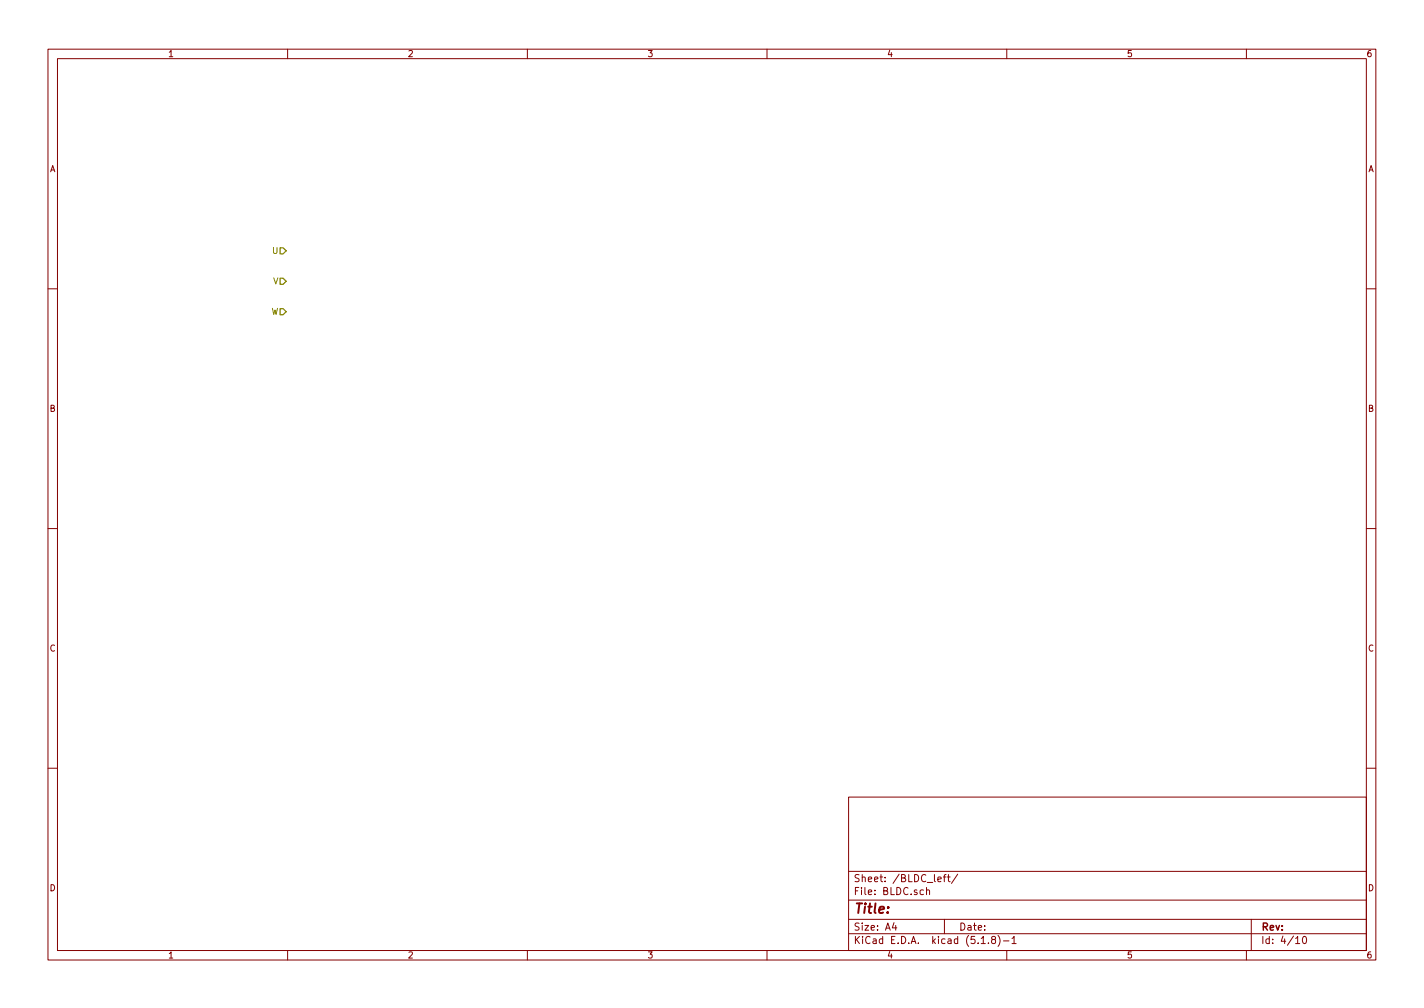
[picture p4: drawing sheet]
<svg xmlns="http://www.w3.org/2000/svg" width="297mm" height="210mm" viewBox="0 0 297 210" stroke-linecap="round" stroke-linejoin="round" font-family="sans-serif">
<g fill="none" stroke="#840000" stroke-width=".21">
<path d="M10 10.3h277v189.9h-277zM12 12.2h273v186.1h-273zM60 10.3v1.9M110 10.3v1.9M160 10.3v1.9M210 10.3v1.9M260 10.3v1.9M10 60.2h2M285 60.2h2M10 110.3h2M285 110.3h2M10 160.2h2"/>
<path d="M177 166.3h108v32h-108zM285 160.2h2M60 198.3v1.9M110 198.3v1.9M160 198.3v1.9M177 194.8h108M177 191.8h108M177 187.8h108M177 181.8h108M186.5 192.5l-.4 1h1M186.8 193v1M192.6 185.7l-.4-.1-.3 .3 .1 .6 .2 .1 .4-.1"/>
<path d="M193.3 185.7l.2-.1 .3 .1 .1 .9M193.3 185.1v1.5M195.6 183.4l.7-.1v-.3l-.5-.1-.2 .2 .1 .7h.6M196.8 182.9h.5M197 191.8v3M197.3 182.4l-.3 .2v1.3M197.6 182.9h.6M197.8 182.4v1.3l.4 .2M199.8 182.3l-1.3 2M204.7 196.8h.8M206.2 196.7v.1M207.1 196l-.3-.3 .3-.4 .5 .2-.1 .4a.52 .52 0 0 0-.6 .2 .52 .52 0 0 0 .1 .6l.4 .1 .2-.1 .1-.4-.3-.3"/>
<path d="M208.2 195.1a1.71 1.71 0 0 1 0 2.3M209.3 196.3h1.2M210 198.3v1.9M211.1 195.8l.4-.5v1.5M211.1 196.8h.9M260 198.3v1.9M261 191.8v6.5M270.3 195.8l.4-.5v1.5M270.3 196.8h.8M271.8 195.5l.3-.2a.81 .81 0 0 1 .5 .8 .81 .81 0 0 1-.5 .7l-.3-.1-.1-.4z"/>
</g>
<path d="M58.4 51.7h.7l.6 .6-.6 .7h-.7zM58.4 58h.7l.6 .7-.6 .6h-.7zM58.4 64.4h.7l.6 .6-.6 .7h-.7z" fill="none" stroke="#848400" stroke-width=".25"/>
<text font-size="2.8" fill="#840000" x="178" y="190.5">Title:</text>
<g font-size="2.1" fill="#840000">
<text x="178" y="184">Sheet: /BLDC_left/</text>
<text x="178" y="186.7">File: BLDC.sch</text>
<text x="178" y="196.9">KiCad E.D.A. kicad (5.1.8)-1</text>
<text x="178" y="194.1">Size: A4</text>
<text x="200" y="194.1">Date:</text>
<text x="263" y="194.1">Rev:</text>
<text x="263" y="196.9">Id: 4/10</text>
</g>
<g font-size="1.8" fill="#840000">
<text x="35" y="11.9">1</text>
<text x="85" y="11.9">2</text>
<text x="135" y="11.9">3</text>
<text x="185" y="11.9">4</text>
<text x="235" y="11.9">5</text>
<text x="285" y="11.9">6</text>
<text x="10.4" y="35.9">A</text>
<text x="285.4" y="35.9">A</text>
<text x="10.4" y="85.9">B</text>
<text x="285.4" y="85.9">B</text>
<text x="10.4" y="135.9">C</text>
<text x="285.4" y="135.9">C</text>
<text x="10.4" y="185.9">D</text>
<text x="285.4" y="185.9">D</text>
<text x="35" y="199.9">1</text>
<text x="85" y="199.9">2</text>
<text x="135" y="199.9">3</text>
<text x="185" y="199.9">4</text>
<text x="235" y="199.9">5</text>
<text x="285" y="199.9">6</text>
</g>
<g font-size="1.8" fill="#848400">
<text x="56.9" y="53">U</text>
<text x="57" y="59.3">V</text>
<text x="56.5" y="65.7">W</text>
</g>
</svg>
